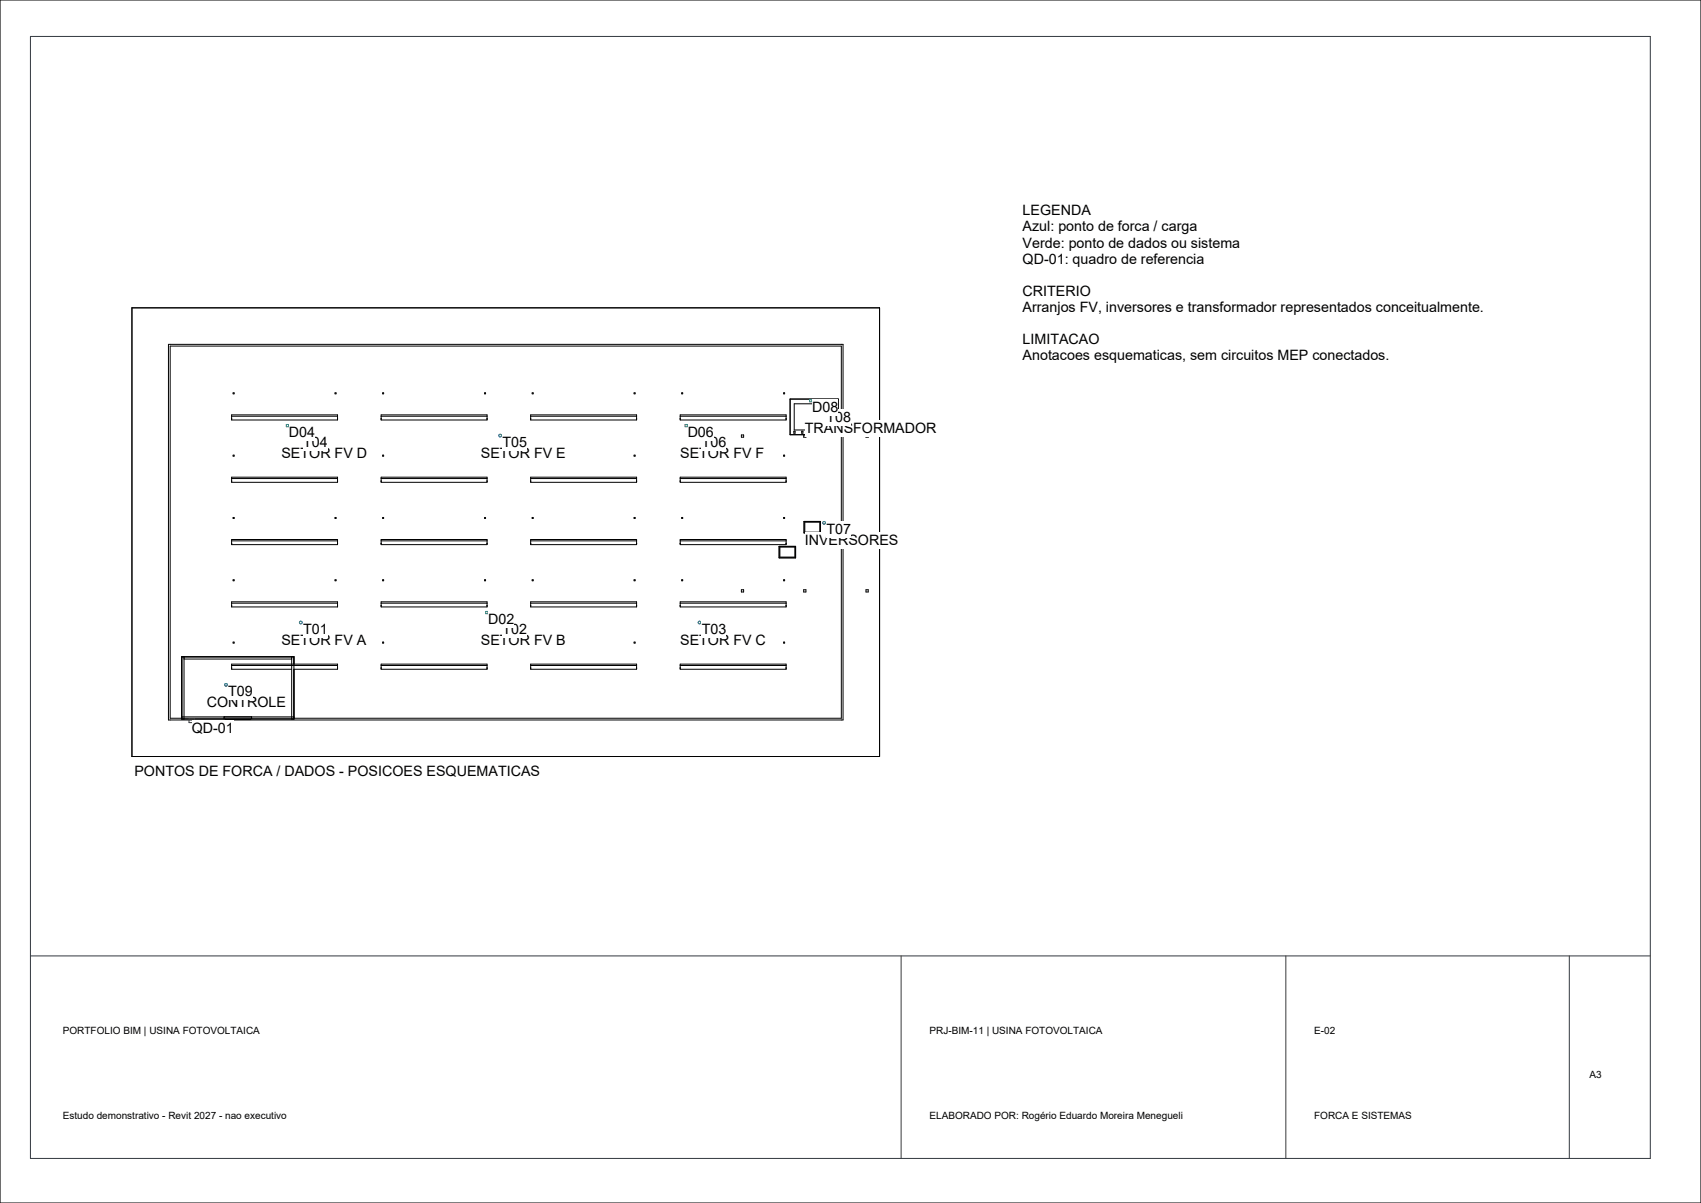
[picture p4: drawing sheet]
<svg xmlns="http://www.w3.org/2000/svg" width="420mm" height="297mm" viewBox="0 0 420 297" stroke-linecap="round" stroke-linejoin="round" font-family="sans-serif">
<g fill="none" stroke="#000" stroke-width=".25">
<path d="M32.6 76h184.6v110.7h-184.6zM41.6 85h166.6v92.7h-166.6zM42 85.4h165.7v91.9h-165.7zM57.6 97h.2v.2h-.2zM82.7 97h.3v.2h-.3zM94.5 97h.2v.2h-.2zM119.6 97h.3v.2h-.3zM131.4 97h.2v.2h-.2zM156.6 97h.2v.2h-.2zM168.3 97h.3v.2h-.3zM193.5 97h.2v.2h-.2zM195.1 98.5h11.9v8.8h-11.9z"/>
<path d="M196.1 99.7h9.8v6.4h-9.8zM57.2 102.4h26.1v1.3h-26.1zM57.2 117.8h26.1v1.3h-26.1zM57.2 118.1h26.1M57.2 102.7h26.1M57.6 112.4h.2v.2h-.2zM82.7 112.4h.3v.2h-.3zM94.1 102.4h26.2v1.3h-26.2zM94.1 117.8h26.2v1.3h-26.2zM94.1 118.1h26.2M94.1 102.7h26.2M94.5 112.4h.2v.2h-.2z"/>
<path d="M119.6 112.4h.3v.2h-.3zM131 102.4h26.2v1.3h-26.2zM131 117.8h26.2v1.3h-26.2zM131 118.1h26.2M131 102.7h26.2M131.4 112.4h.2v.2h-.2zM156.6 112.4h.2v.2h-.2zM167.9 102.4h26.2v1.3h-26.2zM167.9 117.8h26.2v1.3h-26.2zM167.9 118.1h26.2M167.9 102.7h26.2M168.3 112.4h.3v.2h-.3z"/>
<path d="M183.1 107.4h.5v.5h-.5zM193.5 112.4h.2v.2h-.2zM196 106.4h.3v.5h-.3zM197.9 106.4h.4v.5h-.4zM198.4 107.4h.6v.5h-.6zM199.9 106.4h.3v.5h-.3zM201.8 106.4h.3v.5h-.3zM203.8 106.4h.3v.5h-.3zM213.8 107.4h.6v.5h-.6zM57.2 133.2h26.1v1.2h-26.1zM57.2 133.5h26.1M57.6 127.7h.2v.3h-.2z"/>
<path d="M82.7 127.7h.3v.3h-.3zM94.1 133.2h26.2v1.2h-26.2zM94.1 133.5h26.2M94.5 127.7h.2v.3h-.2zM119.6 127.7h.3v.3h-.3zM131 133.2h26.2v1.2h-26.2zM131 133.5h26.2M131.4 127.7h.2v.3h-.2zM156.6 127.7h.2v.3h-.2zM167.9 133.2h26.2v1.2h-26.2zM167.9 133.5h26.2M168.3 127.7h.3v.3h-.3z"/>
<path d="M192.4 134.9h4v2.8h-4zM192.6 135.1h3.7v2.4h-3.7zM193.5 127.7h.2v.3h-.2zM198.5 128.7h4.1v2.9h-4.1zM198.7 128.9h3.7v2.5h-3.7zM57.2 148.6h26.1v1.2h-26.1zM57.2 148.9h26.1M57.6 158.5h.2v.3h-.2zM57.6 143.1h.2v.3h-.2zM82.7 158.5h.3v.3h-.3zM82.7 143.1h.3v.3h-.3zM94.1 148.6h26.2v1.2h-26.2z"/>
<path d="M94.1 148.9h26.2M94.5 158.5h.2v.3h-.2zM94.5 143.1h.2v.3h-.2zM119.6 158.5h.3v.3h-.3zM119.6 143.1h.3v.3h-.3zM131 148.6h26.2v1.2h-26.2zM131 148.9h26.2M131.4 158.5h.2v.3h-.2zM131.4 143.1h.2v.3h-.2zM156.6 158.5h.2v.3h-.2zM156.6 143.1h.2v.3h-.2zM167.9 148.6h26.2v1.2h-26.2z"/>
<path d="M167.9 148.9h26.2M168.3 158.5h.3v.3h-.3zM168.3 143.1h.3v.3h-.3zM183.1 145.6h.5v.5h-.5zM193.5 158.5h.2v.3h-.2zM193.5 143.1h.2v.3h-.2zM198.4 145.6h.6v.5h-.6zM213.8 145.6h.6v.5h-.6zM44.9 177h27.7M45.4 162.1v15.4M45.4 162.7h26.6M55.3 177v.5h-10.4v-15.4h27.7v15.4h-10.5v-.5"/>
<path d="M55.6 177.5h6.3v.1h-6.3zM57.2 164.3h26.1M72 165.2h-14.8v-1.3h26.1v1.3h-10.7M72 162.1v15.4M94.1 163.9h26.2v1.3h-26.2zM94.1 164.3h26.2M131 163.9h26.2v1.3h-26.2zM131 164.3h26.2M167.9 163.9h26.2v1.3h-26.2zM167.9 164.3h26.2"/>
</g>
<path d="M7.5 9h400v277h-400zM46.7 177.4h1.3v1h-1.3zM7.5 236h400M222.5 236v50M317.5 236v50M387.5 236v50" fill="none" stroke="#353b42" stroke-width=".25"/>
<g fill="none" stroke="#265b9e" stroke-width=".25">
<circle cx="74.3" cy="107.5" r=".34"/>
<circle cx="123.5" cy="107.5" r=".34"/>
<circle cx="172.7" cy="107.5" r=".34"/>
<circle cx="203.5" cy="101.4" r=".34"/>
<circle cx="203.5" cy="129.1" r=".34"/>
<circle cx="74.3" cy="153.7" r=".34"/>
<circle cx="123.5" cy="153.7" r=".34"/>
<circle cx="172.7" cy="153.7" r=".34"/>
<circle cx="55.8" cy="169.1" r=".34"/>
</g>
<path d="M199.9 98.6h.6v.6h-.6zM70.7 104.8h.5v.5h-.5zM169.1 104.8h.6v.5h-.6zM119.9 150.9h.6v.6h-.6z" fill="none" stroke="#268566" stroke-width=".25"/>
<g fill="#fff">
<path d="M69.5 156h20.8v4h-20.8z"/>
<path d="M118.7 156h20.8v4h-20.8z"/>
<path d="M167.9 156h21v4h-21z"/>
<path d="M69.5 109.8h21v4h-21z"/>
<path d="M118.7 109.8h20.8v4h-20.8z"/>
<path d="M167.9 109.8h20.6v4h-20.6z"/>
<path d="M198.7 131.4h22.8v3.9h-22.8z"/>
<path d="M198.7 103.7h32.1v3.9h-32.1z"/>
<path d="M51 171.4h19.4v3.9h-19.4z"/>
<path d="M47.3 177.9h10.3v4h-10.3z"/>
<path d="M74.8 153.3h6v4h-6z"/>
<path d="M124 153.3h6.1v4h-6.1z"/>
<path d="M120.6 150.9h6.3v4h-6.3z"/>
<path d="M173.3 153.3h6v4h-6z"/>
<path d="M74.8 107.2h6v3.9h-6z"/>
<path d="M71.3 104.8h6.4v3.9h-6.4z"/>
<path d="M124 107.2h6.1v3.9h-6.1z"/>
<path d="M173.3 107.2h6v3.9h-6z"/>
<path d="M169.8 104.8h6.3v3.9h-6.3z"/>
<path d="M204 128.7h6.1v4h-6.1z"/>
<path d="M204 101h6.1v4h-6.1z"/>
<path d="M200.6 98.6h6.3v4h-6.3z"/>
<path d="M56.4 168.7h6v4h-6z"/>
<path d="M33.2 188.4h99.1v4h-99.1z"/>
</g>
<path d="M0 0h420v297h-420z" fill="none" stroke="#000" stroke-width=".25"/>
<g fill="#fff">
<path d="M252.5 50h16.6v4h-16.6z"/>
<path d="M252.5 54h42.6v3.9h-42.6z"/>
<path d="M252.5 57.9h53v4h-53z"/>
<path d="M252.5 61.9h44.2v4h-44.2z"/>
<path d="M252.5 69.8h16.7v4h-16.7z"/>
<path d="M252.5 73.8h112.5v4h-112.5z"/>
<path d="M252.5 81.7h18.8v4h-18.8z"/>
<path d="M252.5 85.7h89.6v4h-89.6z"/>
<path d="M15.5 253h48.3v2.8h-48.3z"/>
<path d="M15.5 274h54.1v2.7h-54.1z"/>
<path d="M229.5 253h42.5v2.8h-42.5z"/>
<path d="M229.5 274h61.8v2.7h-61.8z"/>
<path d="M324.5 253h5.2v2.8h-5.2z"/>
<path d="M324.5 274h24.1v2.7h-24.1z"/>
<path d="M392.5 264h3v2.7h-3z"/>
</g>
<g font-size="3.5">
<text x="252.5" y="53.2">LEGENDA</text>
<text x="252.5" y="57.1">Azul: ponto de forca / carga</text>
<text x="252.5" y="61.1">Verde: ponto de dados ou sistema</text>
<text x="252.5" y="65.1">QD-01: quadro de referencia</text>
<text x="252.5" y="73">CRITERIO</text>
<text x="252.5" y="77">Arranjos FV, inversores e transformador representados conceitualmente.</text>
<text x="252.5" y="84.9">LIMITACAO</text>
<text x="252.5" y="88.9">Anotacoes esquematicas, sem circuitos MEP conectados.</text>
<text x="200.6" y="101.8">D08</text>
<text x="71.3" y="107.9">D04</text>
<text x="169.8" y="107.9">D06</text>
<text x="198.7" y="106.9">TRANSFORMADOR</text>
<text x="204" y="104.2">T08</text>
<text x="69.5" y="113">SETOR FV D</text>
<text x="74.8" y="110.3">T04</text>
<text x="118.7" y="113">SETOR FV E</text>
<text x="124" y="110.3">T05</text>
<text x="167.9" y="113">SETOR FV F</text>
<text x="173.3" y="110.3">T06</text>
<text x="204" y="131.9">T07</text>
<text x="198.7" y="134.5">INVERSORES</text>
<text x="120.6" y="154.1">D02</text>
<text x="69.5" y="159.2">SETOR FV A</text>
<text x="74.8" y="156.5">T01</text>
<text x="118.7" y="159.2">SETOR FV B</text>
<text x="124" y="156.5">T02</text>
<text x="167.9" y="159.2">SETOR FV C</text>
<text x="173.3" y="156.5">T03</text>
<text x="56.4" y="171.9">T09</text>
<text x="51" y="174.5">CONTROLE</text>
<text x="47.3" y="181.1">QD-01</text>
<text x="33.2" y="191.6">PONTOS DE FORCA / DADOS - POSICOES ESQUEMATICAS</text>
</g>
<g font-size="2.5">
<text x="15.5" y="255.2">PORTFOLIO BIM | USINA FOTOVOLTAICA</text>
<text x="229.5" y="255.2">PRJ-BIM-11 | USINA FOTOVOLTAICA</text>
<text x="324.5" y="255.2">E-02</text>
<text x="392.5" y="266.2">A3</text>
<text x="15.5" y="276.2">Estudo demonstrativo - Revit 2027 - nao executivo</text>
<text x="229.5" y="276.2">ELABORADO POR: Rogério Eduardo Moreira Menegueli</text>
<text x="324.5" y="276.2">FORCA E SISTEMAS</text>
</g>
</svg>
